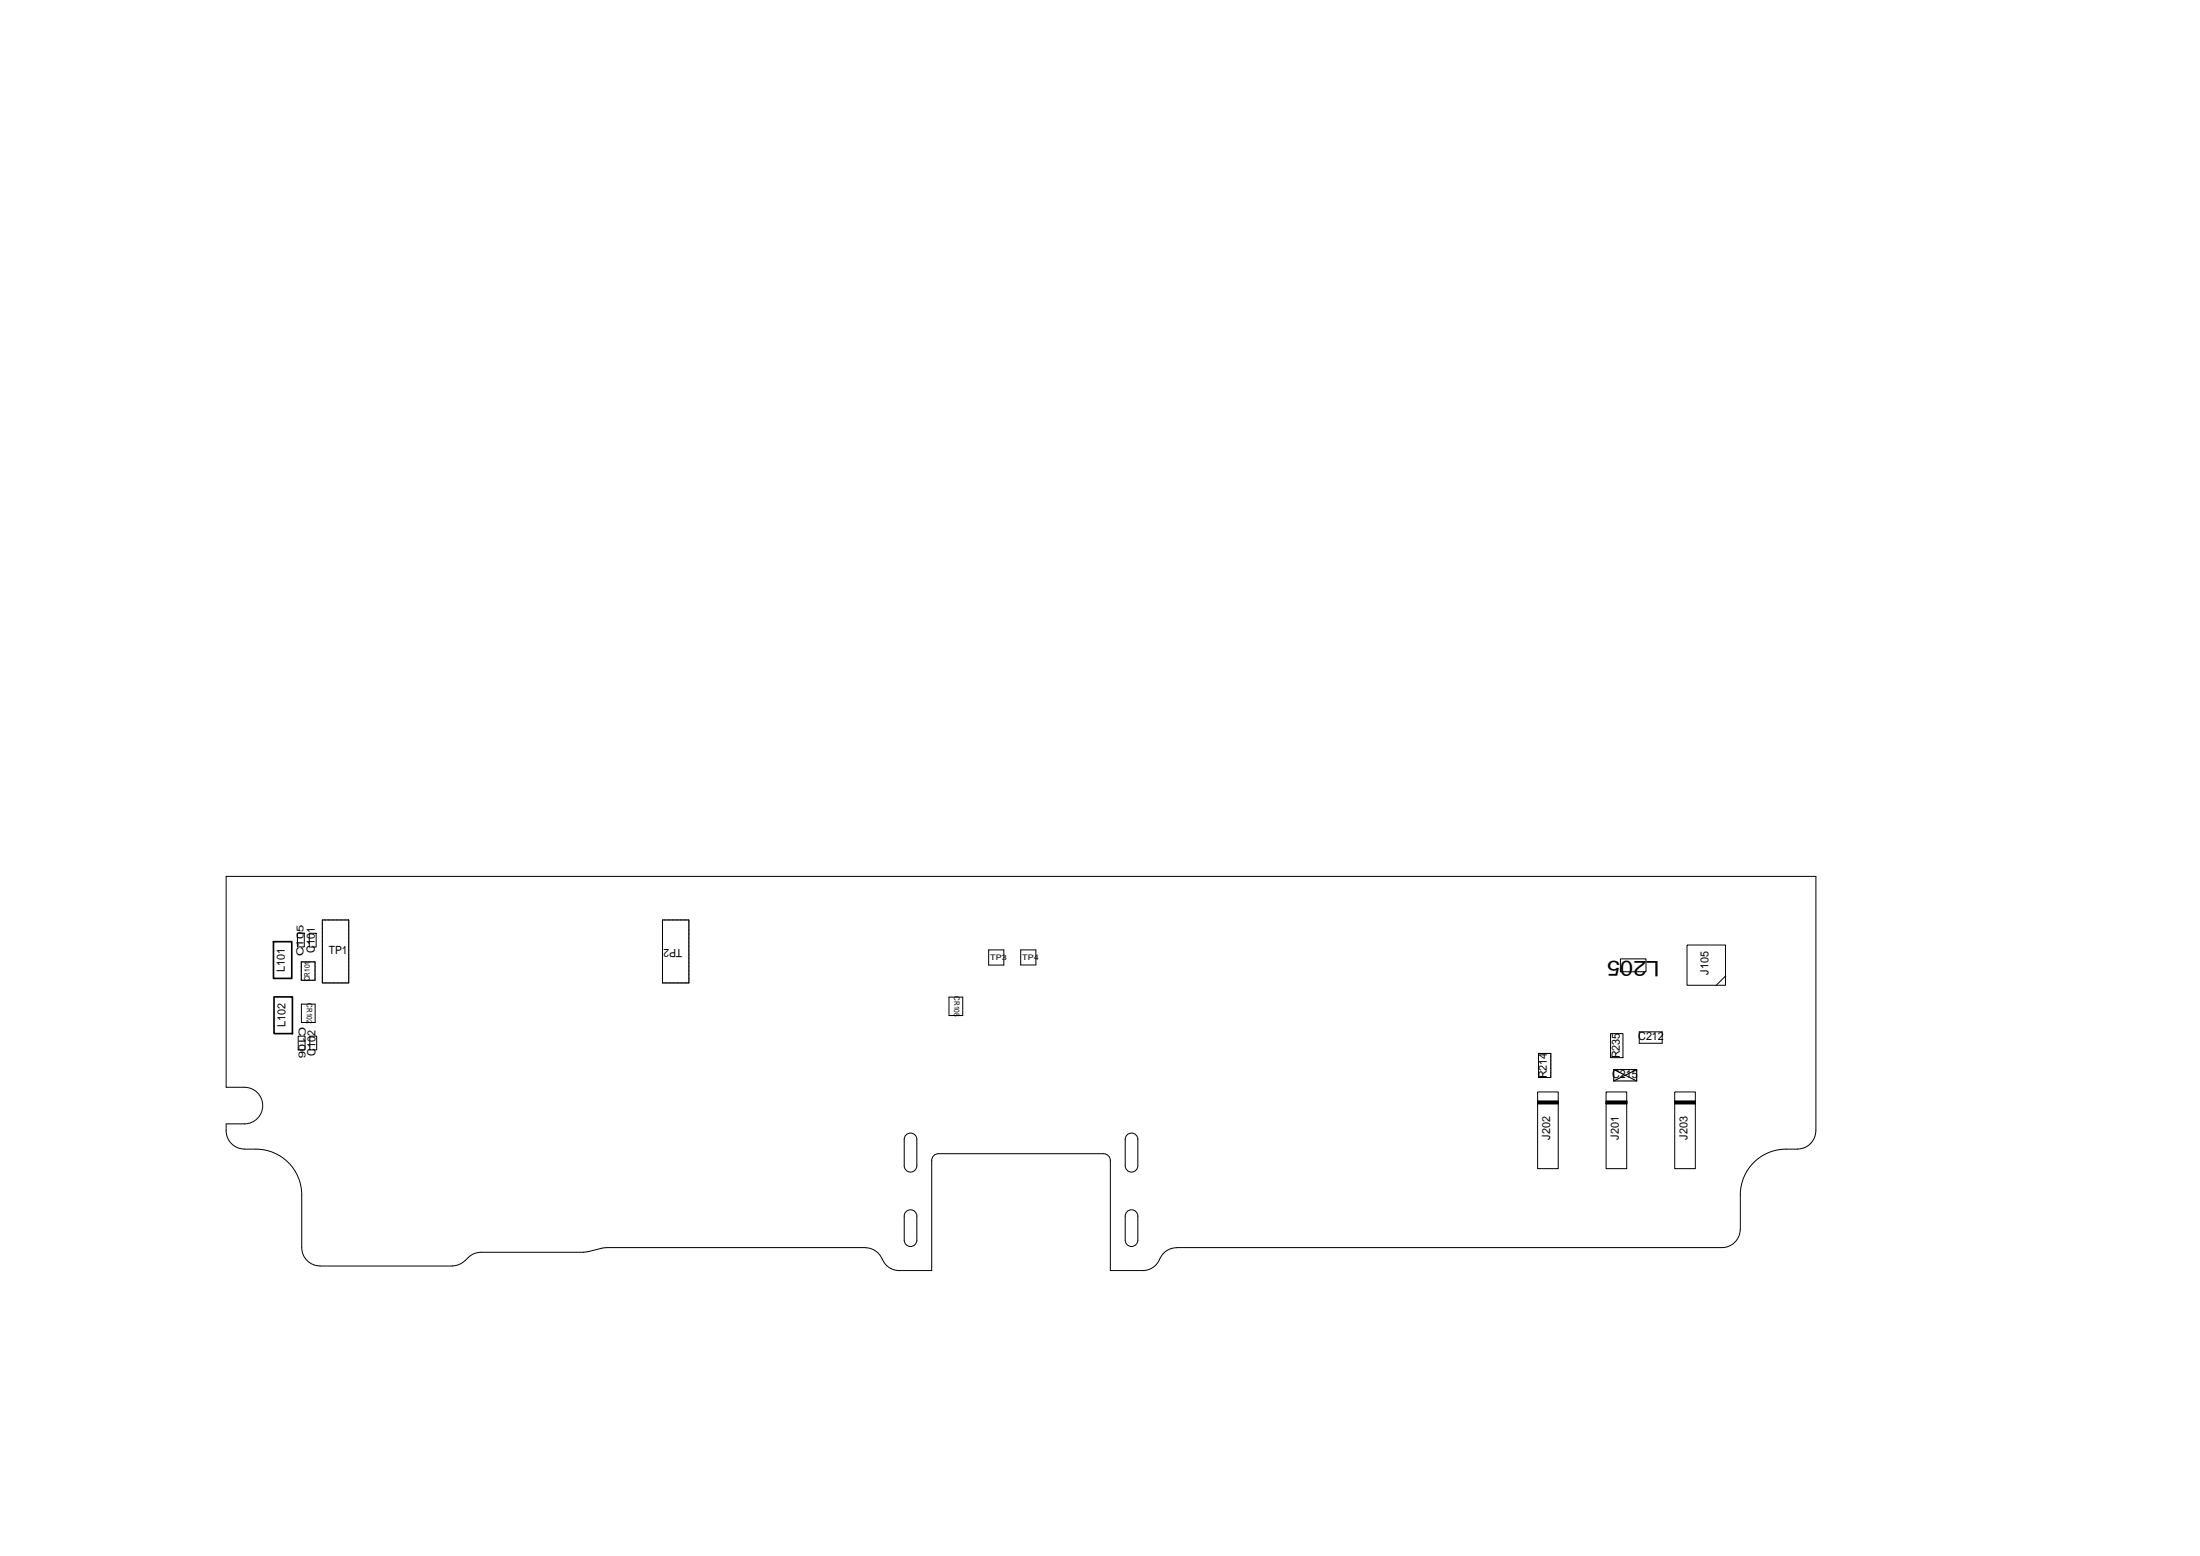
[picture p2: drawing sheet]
<svg xmlns="http://www.w3.org/2000/svg" width="420mm" height="297mm" viewBox="0 0 420 297" stroke-linecap="round" stroke-linejoin="round" font-family="sans-serif">
<g fill="none" stroke="#000" stroke-width=".19">
<path d="M56.8 178.1h1.3v2.7h-1.3zM59.1 178.2h1.3v2.6h-1.3zM61.6 175.6h5v12h-5zM126.5 175.6h5.1v12h-5.1zM56.9 197.8h1.4v2.6h-1.4zM57.5 183.6h2.7v3.5h-2.7zM57.6 191.7h2.6v3.5h-2.6zM59.2 197.8h1.3v2.6h-1.3zM181.2 190.4h2.7v3.5h-2.7zM188.8 181.3h2.9v2.9h-2.9zM194.9 181.3h2.9v2.9h-2.9zM307.6 197.3h2.4v4.6h-2.4z"/>
<path d="M309.5 183h4.9v2.5h-4.9zM313.1 197h4.3v2.2h-4.3zM322.2 180.4h7.3v7.7h-7.3zM329.6 186.3h.1M329.6 186.3l-1.9 1.8M46.7 219.4a11.1 11.1 0 0 1 6.6 1.2 8.7 8.7 0 0 1 4.3 7.5v10.1a3.5 3.5 0 0 0 3.5 3.5M173.2 216.5a1.21 1.21 0 0 1 1.9 1v5a1.21 1.21 0 0 1-1.2 1.3 1.21 1.21 0 0 1-1.2-1.3v-5v-.4zM215.4 216.5a1.21 1.21 0 0 1 1.9 1v5a1.21 1.21 0 0 1-1.2 1.3 1.21 1.21 0 0 1-1.2-1.3v-5l.1-.4zM293.7 210.7h3.9M293.7 210.6h3.9M293.7 210.5h3.9M293.7 210.4h3.9"/>
<path d="M293.7 210.3h3.9M293.7 210.2h3.9M293.7 210.2h3.9v.5h-3.9zM293.7 208.4h3.9v14.7h-3.9zM293.8 201.1h2.4v4.6h-2.4zM306.7 208.4h4v14.7h-4zM306.7 210.7h4M306.7 210.6h4M306.7 210.5h4M306.7 210.4h4M306.7 210.3h4M306.7 210.2h4"/>
<path d="M306.7 210.2h4v.5h-4zM319.8 208.4h4v14.7h-4zM319.8 210.7h4M319.8 210.6h4M319.8 210.5h4M319.8 210.4h4M319.8 210.3h4M319.8 210.2h4M319.8 210.2h4v.5h-4zM343.3 219.4a11.1 11.1 0 0 0-6.6 1.2 8.7 8.7 0 0 0-4.3 7.5l-.1 6.6a3.5 3.5 0 0 1-3.4 3.5h-104.2M346.8 215.9a3.5 3.5 0 0 1-3.5 3.5M346.8 215.9v-48.6h-303.6v40.3h3.5a3.5 3.5 0 0 1 3.5 3.5 3.5 3.5 0 0 1-3.5 3.4h-3.5a4.4 4.4 0 0 0 1 3.8 3.5 3.5 0 0 0 2.5 1.1"/>
<path d="M111.5 239.1h-20.1l-1.3 .4-1.3 1.1M112.3 238.9l-.8 .1M115.8 238.2l-.8 .1-2.7 .7M115.8 238.2h49.4M165.2 238.2a3.8 3.8 0 0 1 3.6 2.7 3.5 3.5 0 0 0 2.9 1.6h6.2v-20.9a1.29 1.29 0 0 1 1.3-1.4h31.5a1.31 1.31 0 0 1 1.4 1.4v20.9h6.2a3.8 3.8 0 0 0 3.5-2.7 3.5 3.5 0 0 1 2.9-1.6M173.2 231.2a1.21 1.21 0 0 1 1.9 1v4.5a1.21 1.21 0 0 1-1.2 1.3 1.21 1.21 0 0 1-1.2-1.3v-4.5v-.4zM215.4 231.2a1.21 1.21 0 0 1 1.9 1v4.5a1.21 1.21 0 0 1-1.2 1.3 1.21 1.21 0 0 1-1.2-1.3v-4.5l.1-.4zM61.1 241.7h25.3M88.8 240.6l-1.1 .8-1.3 .3"/>
</g>
<path d="M52.2 179.8h3.5v7h-3.5zM52.3 190.3h3.5v7h-3.5z" fill="none" stroke="#000" stroke-width=".32"/>
<path d="M308.2 206.4h4.4M308.2 204.2l4.4 2.2M308.2 204.2v2.2M308.2 204.2h4.4M312.6 204.2v2.2M312.6 204.2l-4.4 2.2" fill="none" stroke="#000" stroke-width=".21"/>
<g fill="none" stroke="#000" stroke-width=".19" stroke-dasharray=".2 .1" stroke-linecap="butt">
<path d="M61.6 175.6v12M66.6 175.6h-5M126.5 175.6v12M131.6 175.6h-5.1M57.5 187.1h2.7M57.5 183.6v3.5M60.2 183.6h-2.7M60.2 187.1v-3.5M61.6 187.6h5M66.6 187.6v-12M126.5 187.6h5.1M131.6 187.6v-12"/>
<path d="M293.8 205.7v-4.6M293.8 201.1h2.4M296.2 205.7h-2.4M296.2 201.1v4.6"/>
</g>
<text font-size="4.1" x="316.9" y="183.5" transform="rotate(180 316.9 183.5)">L205</text>
<g font-size="2.2">
<text x="54.4" y="185.6" transform="rotate(-90 54.4 185.6)">L101</text>
<text x="60.1" y="181.9" transform="rotate(-90 60.1 181.9)">C101</text>
<text x="62.8" y="182.1">TP1</text>
<text x="130.3" y="181.2" transform="rotate(180 130.3 181.2)">TP2</text>
<text x="326.3" y="186.1" transform="rotate(-90 326.3 186.1)">J105</text>
<text x="54.5" y="196.1" transform="rotate(-90 54.5 196.1)">L102</text>
<text x="60.3" y="201.6" transform="rotate(-90 60.3 201.6)">C102</text>
<text x="309.3" y="202" transform="rotate(-90 309.3 202)">R235</text>
<text x="312.9" y="198.6">C212</text>
<text x="295.4" y="205.8" transform="rotate(-90 295.4 205.8)">R214</text>
<text x="307.9" y="205.8">C215</text>
<text x="296.1" y="217.6" transform="rotate(-90 296.1 217.6)">J202</text>
<text x="309.1" y="217.6" transform="rotate(-90 309.1 217.6)">J201</text>
<text x="322.2" y="217.6" transform="rotate(-90 322.2 217.6)">J203</text>
</g>
<g font-size="1.9">
<text x="58" y="182.5" transform="rotate(-90 58 182.5)">C105</text>
<text x="57.1" y="196.1" transform="rotate(90 57.1 196.1)">C106</text>
</g>
<g font-size="1.5">
<text x="189.1" y="183.2">TP3</text>
<text x="195.2" y="183.2">TP4</text>
<text x="58.6" y="191.5" transform="rotate(90 58.6 191.5)">CR102</text>
<text x="59.1" y="187.3" transform="rotate(-90 59.1 187.3)">CR101</text>
<text x="182.2" y="190.2" transform="rotate(90 182.2 190.2)">CR108</text>
</g>
</svg>
